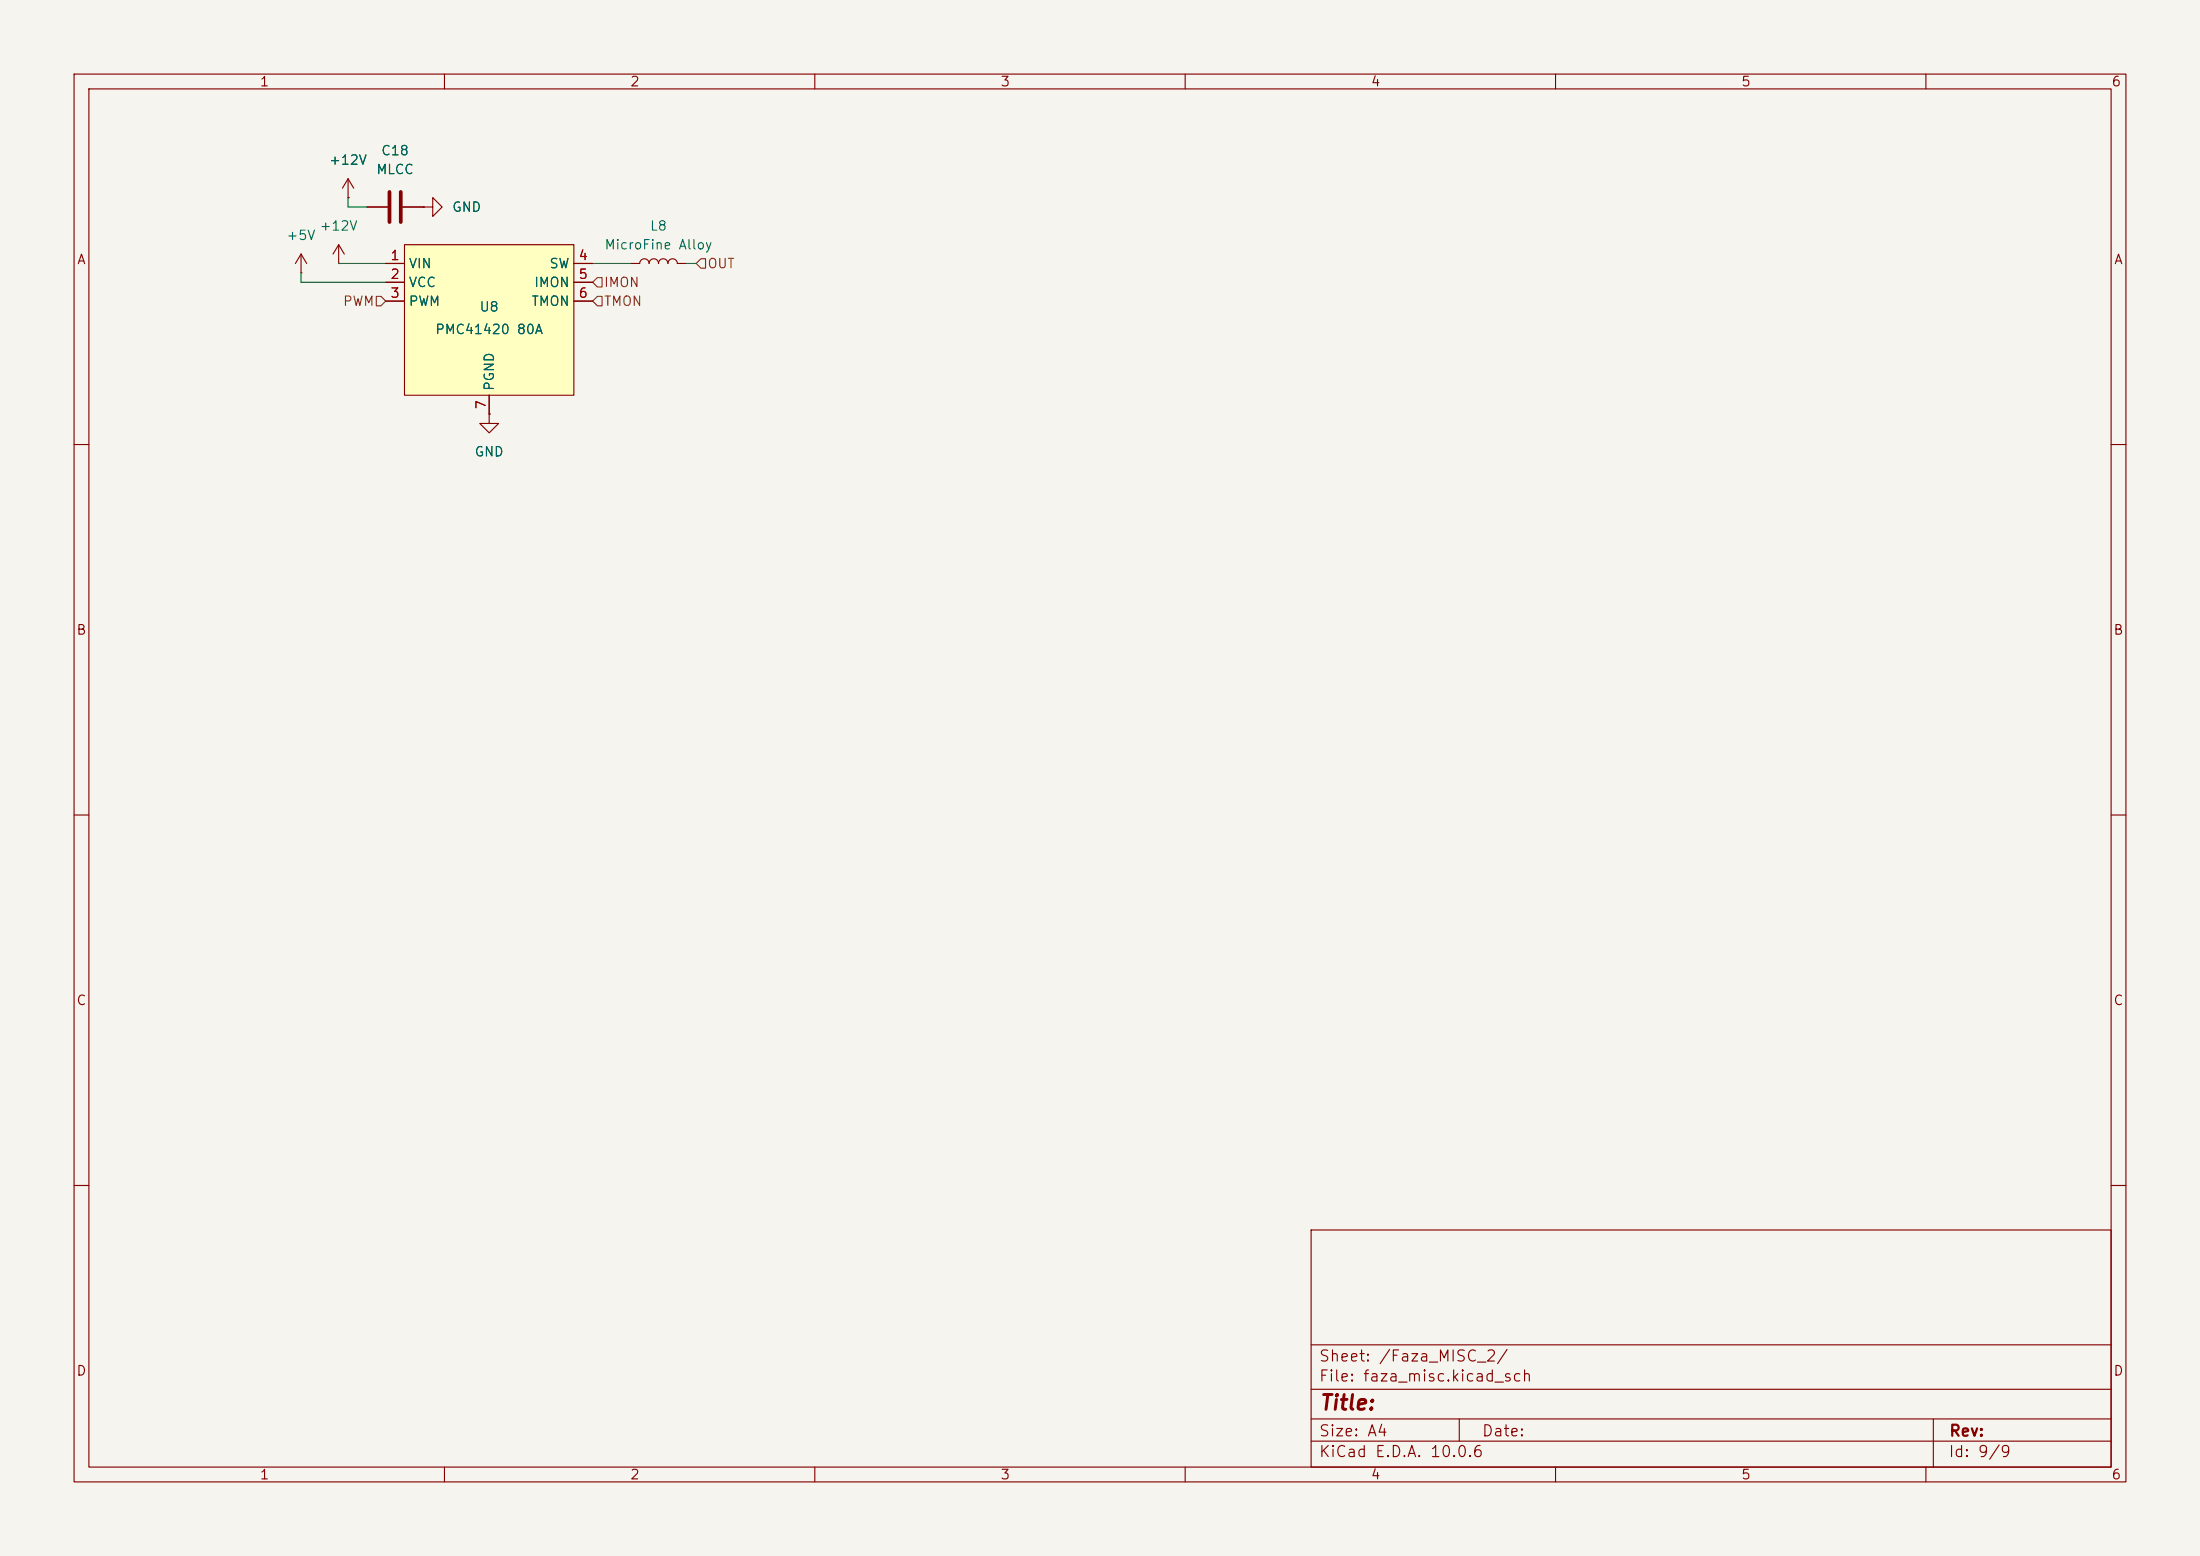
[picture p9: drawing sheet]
<svg xmlns="http://www.w3.org/2000/svg" width="297mm" height="210mm" viewBox="0 0 297 210" stroke-linecap="round" stroke-linejoin="round" font-family="sans-serif">
<path d="M0 0h297v210h-297z" fill="#f5f4ef" stroke="#f5f4ef" stroke-width=".14"/>
<g fill="none" stroke="#840000" stroke-width=".15">
<path d="M10 10h277v190h-277zM12 12h273v186h-273zM60 10v2M110 10v2M160 10v2M210 10v2M260 10v2M49.5 27.9h2.8M54.4 27.9h2.7M66 55.9v1.3h1.3l-1.3 1.2-1.2-1.2h1.2M66 55.9h.1M10 60h2"/>
<path d="M285 60h2M10 110h2M285 110h2M10 160h2M177 166h108v32h-108zM285 160h2M60 198v2M110 198v2M160 198v2M177 194.5h108M177 191.5h108M177 187.5h108"/>
<path d="M177 181.5h108M197 191.5v3M210 198v2M260 198v2M261 191.5v6.5"/>
</g>
<path d="M52.6 25.9v4.1M54.1 25.9v4.1" fill="none" stroke="#840000" stroke-width=".51"/>
<path d="M54.6 33h22.9v20.3h-22.9z" fill="#ffffc2"/>
<g fill="none" stroke="#840000" stroke-width=".15">
<path d="M40.6 36.8h.1M40.6 34.3l-.7 1.3M40.6 34.3l.8 1.3M40.6 34.3v2.5M45.7 35.6h.1M45.7 33l-.7 1.3M45.7 33l.8 1.3M45.7 33v2.6M47 26.7h.1M47 24.1l-.8 1.3M47 24.1l.8 1.3M47 24.1v2.6"/>
<path d="M49.5 27.9h2.8M52.1 35.6h2.5M52.1 38.1h2.5M54.4 27.9h2.7M54.6 33h22.9v20.3h-22.9zM57.1 27.9h1.3v-1.2l1.3 1.2-1.3 1.3v-1.3M57.1 27.9h.1M77.5 35.6h2.5M77.5 38.1h2.5M85.1 35.6h1.3a.64 .64 0 0 1 .6-.7 .64 .64 0 0 1 .6 .7 .64 .64 0 0 1 .7-.7 .64 .64 0 0 1 .6 .7 .64 .64 0 0 1 .6-.7 .64 .64 0 0 1 .7 .7 .64 .64 0 0 1 .6-.7 .64 .64 0 0 1 .6 .7h1.3M52.1 40.6h2.5M66 55.9h.1"/>
<path d="M66 53.3v2.6M77.5 40.6h2.5"/>
</g>
<path d="M80 38.1l.6-.6h.7v1.2h-.7zM94.6 34.9h.6v1.3h-.6l-.6-.6zM50.8 40h.6l.7 .6-.7 .7h-.6zM80 40.6l.6-.6h.7v1.3h-.7z" fill="none" stroke="#725600" stroke-width=".15"/>
<path d="M40.6 36.8v1.3h11.5M45.7 35.6h6.4M47 26.7v1.2h2.5M80 35.6h5.1M92.7 35.6h1.3" fill="none" stroke="#009600" stroke-width=".15"/>
<text font-size="2" fill="#840000" x="178" y="190.8">Title:</text>
<g font-size="1.5" fill="#840000">
<text x="178" y="184.1">Sheet: /Faza_MISC_2/</text>
<text x="178" y="186.8">File: faza_misc.kicad_sch</text>
<text x="178" y="197">KiCad E.D.A. 10.0.6</text>
<text x="178" y="194.2">Size: A4</text>
<text x="200" y="194.2">Date:</text>
<text x="263" y="197">Id: 9/9</text>
<text x="263" y="194.2">Rev:</text>
</g>
<g font-size="1.3" fill="#840000">
<text x="35" y="12">1</text>
<text x="85" y="12">2</text>
<text x="135" y="12">3</text>
<text x="185" y="12">4</text>
<text x="235" y="12">5</text>
<text x="285" y="12">6</text>
<text x="10.3" y="36">A</text>
<text x="285.3" y="36">A</text>
<text x="10.2" y="86">B</text>
<text x="285.2" y="86">B</text>
<text x="10.2" y="136">C</text>
<text x="285.2" y="136">C</text>
<text x="10.2" y="186">D</text>
<text x="285.2" y="186">D</text>
<text x="35" y="200">1</text>
<text x="85" y="200">2</text>
<text x="135" y="200">3</text>
<text x="185" y="200">4</text>
<text x="235" y="200">5</text>
<text x="285" y="200">6</text>
</g>
<g font-size="1.3" fill="#006464">
<text x="44.3" y="22.6">+12V</text>
<text x="50.7" y="23.8">MLCC</text>
<text x="51.4" y="21.3">C18</text>
<text x="60.9" y="28.9">GND</text>
<text x="38.6" y="32.7">+5V</text>
<text x="43.1" y="31.4">+12V</text>
<text x="81.5" y="34">MicroFine Alloy</text>
<text x="87.7" y="31.4">L8</text>
<text x="55.1" y="36.5">VIN</text>
<text x="55.1" y="39.1">VCC</text>
<text x="55.1" y="41.6">PWM</text>
<text x="71.7" y="41.6">TMON</text>
<text x="72" y="39.1">IMON</text>
<text x="74.1" y="36.5">SW</text>
<text x="58.7" y="45.4">PMC41420 80A</text>
<text x="64.6" y="42.4">U8</text>
<text x="67" y="52.9" transform="rotate(-90 67 52.9)">PGND</text>
<text x="64" y="61.9">GND</text>
</g>
<g font-size="1.3" fill="#a90000">
<text x="52.6" y="35.4">1</text>
<text x="78" y="35.4">4</text>
<text x="52.6" y="38">2</text>
<text x="52.6" y="40.5">3</text>
<text x="78" y="38">5</text>
<text x="78" y="40.5">6</text>
<text x="65.9" y="55.3" transform="rotate(-90 65.9 55.3)">7</text>
</g>
<g font-size="1.3" fill="#725600">
<text x="46.2" y="41.6">PWM</text>
<text x="81.4" y="41.6">TMON</text>
<text x="81.4" y="39.1">IMON</text>
<text x="95.4" y="36.5">OUT</text>
</g>
</svg>
